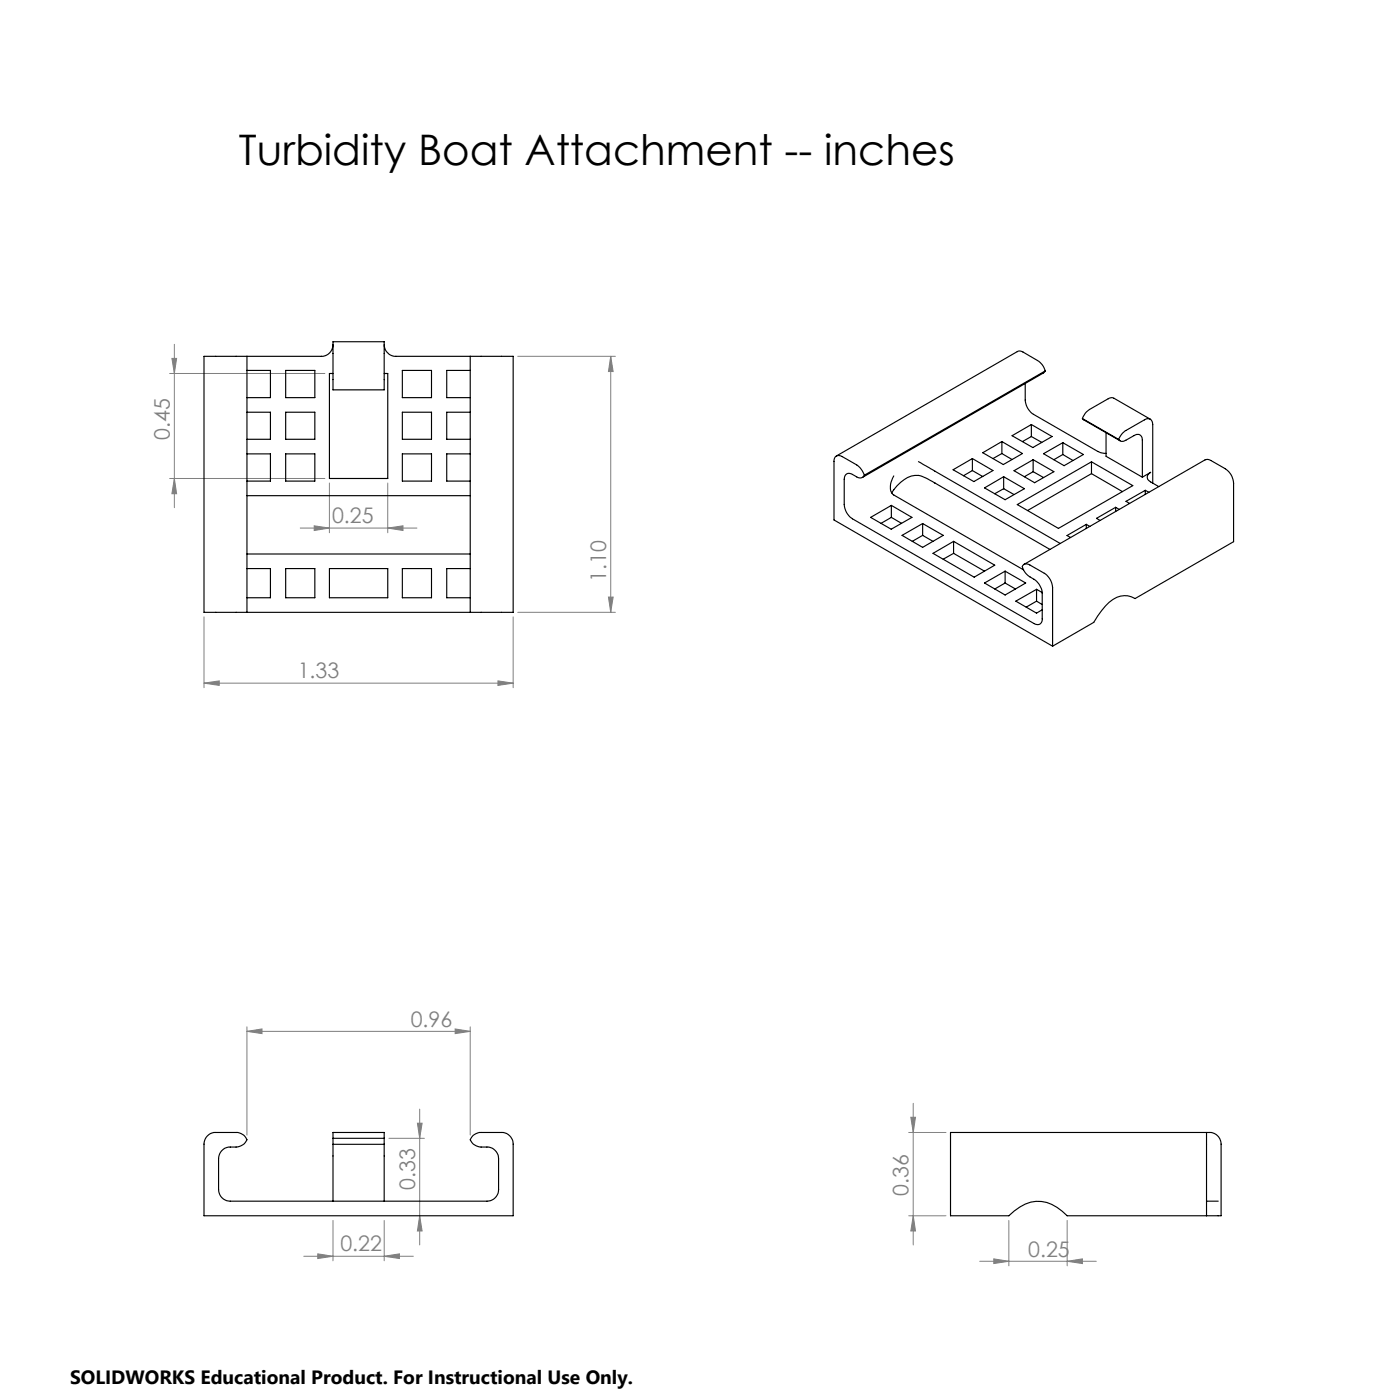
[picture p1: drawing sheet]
<svg xmlns="http://www.w3.org/2000/svg" width="305mm" height="305mm" viewBox="0 0 305 305" stroke-linecap="round" stroke-linejoin="round" font-family="sans-serif">
<g fill="none" stroke="#808080" stroke-width=".22">
<path d="M37.4 78h1.1l-.5 3.3zM38 75v35.5M112.7 77.6h21.3M133 77.6v55.7M133 77.6l.5 3.3h-1zM36.9 81.3h33.8M36.9 104.2h33.8M38 104.2l.5 3.3h-1.1zM65.4 115h25.4M68.4 114.5l3.3 .5-3.3 .5zM71.7 105.2v10.8M84.4 115l3.3-.5v1z"/>
<path d="M84.4 105.2v10.8M44.4 134.3v15.4M111.7 134.3v15.4M112.7 133.3h21.3M132.5 130h1l-.5 3.3zM44.4 148.7l3.3-.5v1zM44.4 148.7h67.3M108.4 148.2l3.3 .5-3.3 .5zM53.8 224.5l3.2-.5v1zM53.8 223.6v23.5M53.8 224.5h48.6M99.1 224l3.3 .5-3.3 .5z"/>
<path d="M102.4 223.6v23.5M84.7 247.8h7.7M90.9 244.5h1l-.5 3.3zM91.4 241.5v29.5M197.8 246.6h8.2M198.3 243.2h1l-.5 3.4zM198.8 240.2v30.8M66.1 273.5h23.9M69.2 273l3.3 .5-3.3 .5zM72.5 265.7v8.8M83.6 273.5l3.4-.5v1zM83.6 265.7v8.8"/>
<path d="M91.4 264.7l.5 3.3h-1zM197.8 264.7h8.2M198.8 264.7l.5 3.3h-1zM213.3 274.6h25.4M216.4 274.1l3.2 .5-3.2 .5zM219.6 265.7v9.9M232.3 274.6l3.4-.5v1zM232.3 265.7v9.9"/>
</g>
<g fill="#808080">
<path d="M53.8 224.5l3.2-.5v1zM99.1 224l3.3 .5-3.3 .5zM44.4 148.7l3.3-.5v1zM108.4 148.2l3.3 .5-3.3 .5z"/>
<path d="M68.4 114.5l3.3 .5-3.3 .5zM84.4 115l3.3-.5v1z"/>
<path d="M216.4 274.1l3.2 .5-3.2 .5zM232.3 274.6l3.4-.5v1z"/>
<path d="M38 104.2l.5 3.3h-1.1zM37.4 78h1.1l-.5 3.3z"/>
<path d="M198.3 243.2h1l-.5 3.4zM198.8 264.7l.5 3.3h-1z"/>
<path d="M90.9 244.5h1l-.5 3.3zM91.4 264.7l.5 3.3h-1zM133 77.6l.5 3.3h-1zM132.5 130h1l-.5 3.3z"/>
<path d="M69.2 273l3.3 .5-3.3 .5zM83.6 273.5l3.4-.5v1z"/>
</g>
<g fill="none" stroke="#000" stroke-width=".25">
<path d="M53.8 77.6h-9.4v55.7h9.4M53.8 77.6v55.7M72.5 74.4h11.1v10.5h-11.1zM72.5 75a2.53 2.53 0 0 1-2.5 2.6h-16.2M83.6 75a2.59 2.59 0 0 0 2.6 2.6h16.2M102.4 77.6h9.3v55.7h-9.3M102.4 77.6v55.7M53.8 98.8h5.1v5.9h-5.1M53.8 89.7h5.1v5.9h-5.1M53.8 80.6h5.1v6h-5.1M62.2 98.8h6.3v5.9h-6.3zM62.2 89.7h6.3v5.9h-6.3z"/>
<path d="M62.2 80.6h6.3v6h-6.3zM72.5 81.3h-.8v22.9h12.7v-22.9h-.8M87.6 98.8h6.3v5.9h-6.3zM87.6 80.6h6.3v6h-6.3zM87.6 89.7h6.3v5.9h-6.3zM102.4 98.8h-5.1v5.9h5.1M102.4 80.6h-5.1v6h5.1M102.4 89.7h-5.1v5.9h5.1M211.7 99.8v2.6M214 98.6l4.1-2.5 4.5 2.6-4.2 2.4zM218.1 96.1v2.6M218.1 98.7l2.2 1.3"/>
<path d="M218.1 98.7l-1.9 1.1M220.3 94.9l4.2-2.5 4.6 2.6-4.2 2.4zM223.2 83.5v3.6a4 4 0 0 0 1.8 3.1l14 8.1 .6 .3 1.2 .1M224.5 92.4v2.6M224.5 95l2.3 1.3M224.5 95l-1.9 1.1M227.2 98.8l4.2-2.4 4.5 2.6-4.2 2.4zM227.6 80.8a3.8 3.8 0 0 0-1.7-2.3l-3.4-2-.8-.1-39.6 22.9M227.6 80.8l-.4 .4-39.4 22.7M227.6 80.8l-39.4 22.7M231.4 96.4v2.6M231.4 99l2.2 1.3"/>
<path d="M231.4 99l-2 1.1M235.7 91.1a3.7 3.7 0 0 1 1.5-2l4.3-2.4 .8-.1 8.1 4.7M235.7 91.1l8.1 4.9M235.7 91.1l7.9 4.6M240.8 94.2v5.1l7.9 4.6M243.6 95.7a3.8 3.8 0 0 1 1.5-2l4.1-2.3a1.09 1.09 0 0 1 1.2-.1 1.09 1.09 0 0 1 .6 1.1v12.8M243.6 95.7a1.04 1.04 0 0 0 1.5 .1l1.8-1a1.09 1.09 0 0 1 1.3-.1 1.09 1.09 0 0 1 .5 1.1v8.1M53.8 107.9h48.6M188.2 103.5a4.3 4.3 0 0 0-1.7-2.3l-3.1-1.8a1.09 1.09 0 0 0-1.3-.1 1.09 1.09 0 0 0-.5 1.1v12.8l47.6 27.5M188.2 103.5a1.07 1.07 0 0 1-1.7 .3l-.9-.5a1.11 1.11 0 0 0-1.3-.1 1.11 1.11 0 0 0-.5 1.2v5.4a4 4 0 0 0 1.8 3.2l39.5 22.7a1.09 1.09 0 0 0 1.3 .2 1.09 1.09 0 0 0 .5-1.2v-5.5a4.4 4.4 0 0 0-3-3.8l-1.1-1.4a.81 .81 0 0 1 0-1.1 .81 .81 0 0 1 1.1 0l3.5 1.9a4 4 0 0 1 1.8 3.1v12.8M189.5 112.6l4.6-2.6 4.4 2.6-4.5 2.6zM194.1 110v2.6"/>
<path d="M194.1 112.6l-2.3 1.3M194.1 112.6l2.2 1.3M194.6 103.6a3.6 3.6 0 0 0-.3 4l28.5 16.5M196.4 116.6l4.5-2.6 4.5 2.6-4.5 2.6zM200 100.5l30.8 17.8M200.9 116.6l2.2 1.3M200.9 114v2.6M200.9 116.6l-2.3 1.3M203.4 105.1l-.4-.3a5.3 5.3 0 0 0-5.4-.8 8.6 8.6 0 0 0-3.4 3.4M203.5 105.1l25.1 14.5M207.5 102.3l4.2-2.5 4.5 2.6-4.2 2.4zM207.6 117.9v2.6"/>
<path d="M211.7 102.4l2.3 1.4M211.7 102.4l-1.9 1.2M214.3 106.2l4.2-2.4 4.5 2.6-4.2 2.4zM218.5 103.8v2.6M218.5 106.4l2.3 1.3M218.5 106.4l-1.9 1.1M220.8 102.5l4.1-2.4 4.5 2.6-4.2 2.4zM221.5 109.9l16.1-9.4 9 5.2-16.2 9.3zM224.9 100.1v2.6M224.9 102.7l2.3 1.3M224.9 102.7l-1.9 1.1M236.5 114.2l.8 .4"/>
<path d="M236.5 114.2l-4.2 2.4 .8 .4M236.5 114.2v.9M237.6 100.5v2.6M237.6 103.1l-13.9 8.1M237.6 103.1l6.8 3.9M242.9 110.5l.8 .4M242.9 110.5l-4.2 2.4 .8 .4M242.9 110.5v.9M248.7 103.9l1.8-1.1a1.1 1.1 0 0 0-.7 1.1 1.1 1.1 0 0 0 .7 1l1.8 1M249.3 106.8l.8 .4M249.3 106.8l-4.2 2.3 .8 .5M249.3 106.8v.8"/>
<path d="M53.8 133.3h48.6M53.8 123.8h5.1v6.3h-5.1M53.8 120.6h48.6M62.2 123.8h6.3v6.3h-6.3zM71.7 123.8h12.7v6.3h-12.7zM87.6 123.8h6.3v6.3h-6.3zM102.4 123.8h-5.1v6.3h5.1M203.1 120.5l4.5-2.6 9 5.1-4.5 2.7zM207.6 120.5l6.7 3.9M207.6 120.5l-2.2 1.2M214.3 126.9l4.5-2.5 4.5 2.5-4.5 2.6zM218.8 124.4v2.5"/>
<path d="M218.8 126.9l-2.2 1.3M218.8 126.9l2.3 1.3M223 122.9l39.4-22.8h.9l3.5 2a4 4 0 0 1 1.8 3.1v12.7l-21.5 12.4a4.9 4.9 0 0 0-6.4 1.6l-1.7 2.2-.9 1.4-8.9 5.2M225.7 128.3l-4.5 2.6 4.5 2.6 1.2-.7M225.7 128.3l1.2 .7M225.7 128.3v2.6M225.7 130.9l-2.3 1.3M225.7 130.9l1.2 .7M45.2 247.3l.6-.5 .8-.2h4.8a2.55 2.55 0 0 1 2.4 1.5 2.7 2.7 0 0 1-2.4 1.6 3.2 3.2 0 0 0-3.3 1.1l-.4 .7-.1 .8v6.7a2.53 2.53 0 0 0 2.5 2.5h55.9a2.53 2.53 0 0 0 2.5-2.5v-6.7a2.53 2.53 0 0 0-2.5-2.6 3.8 3.8 0 0 1-3-.6l-.2-.3a.74 .74 0 0 1 0-1.3l.5-.5 1.1-.4h4.8a2.53 2.53 0 0 1 2.5 2.5v15.6h-67.3v-15.6l.3-1.2zM72.5 247.8v-1.2h11.1v1.2M72.5 247.8v1.3M72.5 249.1v12.4"/>
<path d="M72.5 247.8h11.1M72.5 249.1h11.1M83.6 247.8v1.3M83.6 249.1v12.4M206.9 246.6h56.4a2.53 2.53 0 0 1 2.6 2.5v15.6h-33.6a8.4 8.4 0 0 0-7.9-3 11.3 11.3 0 0 0-4.8 3h-12.7zM262.7 246.6v18.1M262.7 261.5h2.5"/>
</g>
<text font-size="9.2" x="52" y="35.9">Turbidity Boat Attachment -- inches</text>
<g font-size="4.7" fill="#808080">
<text x="36.9" y="95.8" transform="rotate(-90 36.9 95.8)">0.45</text>
<text x="72.3" y="114">0.25</text>
<text x="132" y="126.6" transform="rotate(-90 132 126.6)">1.10</text>
<text x="64.8" y="147.7">1.33</text>
<text x="89.4" y="223.5">0.96</text>
<text x="90.4" y="259" transform="rotate(-90 90.4 259)">0.33</text>
<text x="197.8" y="260.3" transform="rotate(-90 197.8 260.3)">0.36</text>
<text x="74.1" y="272.5">0.22</text>
<text x="223.9" y="273.6">0.25</text>
</g>
<text font-size="4.2" x="15.2" y="301.4">SOLIDWORKS Educational Product. For Instructional Use Only.</text>
</svg>
